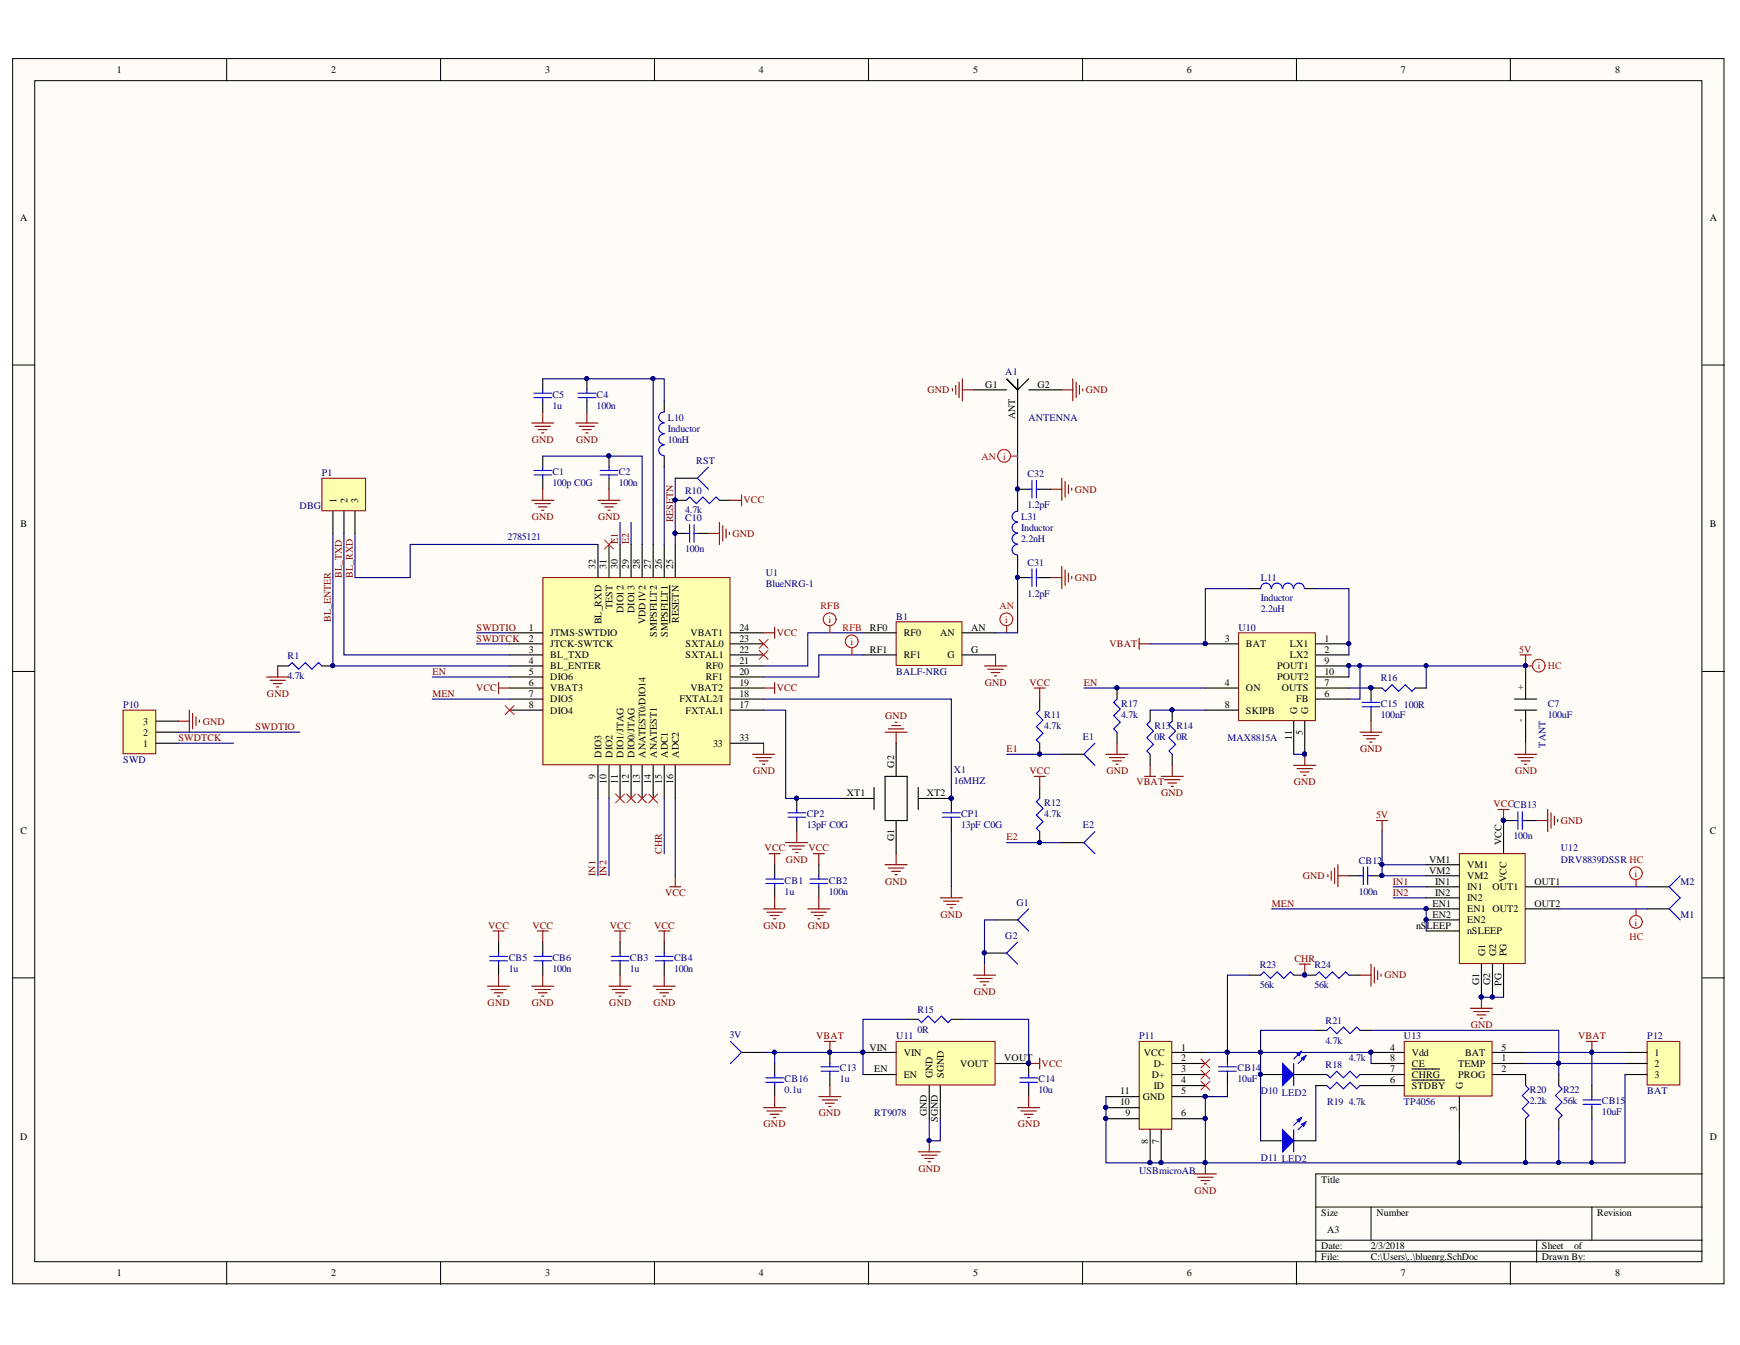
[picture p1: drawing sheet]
# Altium project bluenrg.PrjPcb
1 sheet, 65 parts. Net scope: global (net labels, ports and power ports of the same name join across sheets).
Board file: bluienrg.PcbDoc

## Sheet bluenrg.SchDoc
size A3

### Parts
3V  ENC  [MY_PAD]  (value not drawn)
A1  ANTENNA  [sma]
B1  BALF-NRG  [BALF-NRG]
C1  100p C0G  [0402]
C2  100n  [0402]
C4  100n  [0402]
C5  1u  [0402]
C7  100uF  [100uf_tant]
C10  100n  [0402]
C13  1u  [MY_0603]
C14  10u  [MY_0805]
C15  100nF  [MY_0603]
C31  1.2pF  [0402]
C32  1.2pF  [0402]
CB1  1u  [0402]
CB2  100n  [0402]
CB3  1u  [0402]
CB4  100n  [0402]
CB5  1u  [0402]
CB6  100n  [0402]
CB12  100n  [MY_0603]
CB13  100n  [MY_0603]
CB14  10uF  [MY_0805]
CB15  10uF  [MY_0805]
CB16  0.1u  [MY_0603]
CP1  13pF C0G  [MY_0402]
CP2  13pF C0G  [MY_0402]
D10  LED2  [MY_0603]
D11  LED2  [MY_0603]
E1  ENC  [MY_PAD]  (value not drawn)
E2  ENC  [MY_PAD]  (value not drawn)
G1  ENC  [MY_PAD]  (value not drawn)
G2  ENC  [MY_PAD]  (value not drawn)
L10  Inductor  value 10nH  [MY_0805]
L11  Inductor  value 2.2uH  [IND_4_4]
L31  Inductor  value 2.2nH  [MY_0402]
M1  M1  [MPAD]  (value not drawn)
M2  M2  [MPAD]  (value not drawn)
P1  DBG  [HDR1X3]
P10  SWD  [HDR1X3]
P11  USBmicroAB  [1981584]
P12  BAT  [HDR1X3]
R1  4.7k  [MY_0603]
R10  4.7k  [MY_0603]
R11  4.7k  [MY_0603]
R12  4.7k  [MY_0603]
R13  0R  [MY_0603]
R14  0R  [MY_0603]
R15  0R  [MY_0603]
R16  100R  [MY_0603]
R17  4.7k  [MY_0603]
R18  4.7k  [MY_0603]
R19  4.7k  [MY_0603]
R20  2.2k  [MY_0603]
R21  4.7k  [MY_0603]
R22  56k  [MY_0603]
R23  56k  [MY_0603]
R24  56k  [MY_0603]
RST  M1  [MY_PAD]  (value not drawn)
U1  BlueNRG-1  Supplier Part Number 1: 2785121  [BlueNRG-1]
U10  MAX8815A  [PDQN10]
U11  RT9078  [RT9078]
U12  DRV8839DSSR  [DRV8839]
U13  TP4056  [MY_SOIC8N]
X1  16MHZ  [16MHZ_25_20]

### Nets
5V: C7.+ CB12.2 R16.1 U10.6(FB) U10.9(POUT1) U10.10(POUT2) U12.VM1 U12.VM2
CHR: R23.2 R24.1 U1.15(ADC1)
GND: A1.G1 A1.G2 B1.G C1.1 C2.1 C4.1 C5.1 C7.- C10.1 C13.1 C14.1 C15.1 C31.2 C32.2 CB1.1 CB2.1 CB3.1 CB4.1 CB5.1 CB6.1 CB12.1 CB13.2 CB14.1 CB15.1 CB16.1 CP1.1 CP2.1 G1.1 G2.1 P10.3 P11.5(GND) P11.6 P11.7 P11.8 P11.9 P11.10 P11.11 P12.3 R1.1 R14.1 R17.1 R20.2 R22.2 R24.2 U1.33 U10.5(G) U10.11(G) U11.GND U11.SGND U12.G1 U12.G2 U12.PG U13.3(G) X1.G1 X1.G2
VBAT: 3V.1 C13.2 CB15.2 CB16.2 L11.1 P12.1 R13.1 R15.2 U10.3(BAT) U11.EN U11.VIN U13.5(BAT)
VCC: C14.2 CB1.2 CB2.2 CB3.2 CB4.2 CB5.2 CB6.2 CB13.1 R10.2 R11.2 R12.2 R15.1 U1.6(VBAT3) U1.16(ADC2) U1.19(VBAT2) U1.24(VBAT1) U11.VOUT U12.VCC
BL_ENTER: P1.1 R1.2 U1.4(BL_ENTER)
BL_RXD: P1.3 U1.32(BL_RXD)
BL_TXD: P1.2 U1.3(BL_TXD)
E1: E1.1 R11.1 U1.30(DIO12)
E2: E2.1 R12.1 U1.29(DIO13)
EN: R17.2 U1.5(DIO6) U10.4(ON)
IN1: U1.9(DIO3) U12.IN1
IN2: U1.10(DIO2) U12.IN2
MEN: U1.7(DIO5) U12.EN1 U12.EN2 U12.nSLEEP
RESETN: C10.2 R10.1 RST.1 U1.25(~{RESETN})
SWDTCK: P10.1 U1.2(JTCK-SWTCK)
SWDTIO: P10.2 U1.1(JTMS-SWTDIO)
NetA1_ANT: A1.ANT C32.1 L31.2
NetB1_AN: B1.AN C31.1 L31.1
NetB1_RF0: B1.RF0 U1.21(RF0)
NetB1_RF1: B1.RF1 U1.20(RF1)
NetC1_2: C1.2 C2.2 U1.28(VDD1V2)
NetC4_2: C4.2 C5.2 L10.2 U1.27(SMPSFILT2)
NetC15_2: C15.2 R16.2 U10.7(OUTS)
NetCB14_2: CB14.2 D10.1(A) D11.1(A) P11.1(VCC) R21.1 R23.1 U13.4(Vdd) U13.8(CE)
NetCP1_2: CP1.2 U1.18(FXTAL2/I) X1.XT2
NetCP2_2: CP2.2 U1.17(FXTAL1) X1.XT1
NetD10_2: D10.2(K) R18.2
NetD11_2: D11.2(K) R19.2
NetL10_1: L10.1 U1.26(SMPSFILT1)
NetL11_2: L11.2 U10.1(LX1) U10.2(LX2)
NetM1_1: M1.1 U12.OUT2
NetM2_1: M2.1 U12.OUT1
NetP12_2: P12.2 R21.2 R22.1 U13.1(TEMP)
NetR13_2: R13.2 R14.2 U10.8(SKIPB)
NetR18_1: R18.1 U13.7(~{CHRG})
NetR19_1: R19.1 U13.6(~{STDBY})
NetR20_1: R20.1 U13.2(PROG)

Not connected (* = marked no-connect by the designer): P11 2(D-)* 3(D+)* 4(ID)*; U1 8(DIO4)* 11(DIO1/JTAG)* 12(DIO0/JTAG)* 13(ANATEST0/DIO14)* 14(ANATEST1)* 22(SXTAL1)* 23(SXTAL0)* 31(TEST)*

### Layout directives
net class HC: 5V, NetM1_1, NetM2_1
net class RFB: NetB1_RF0, NetB1_RF1
net class AN: NetA1_ANT, NetB1_AN
